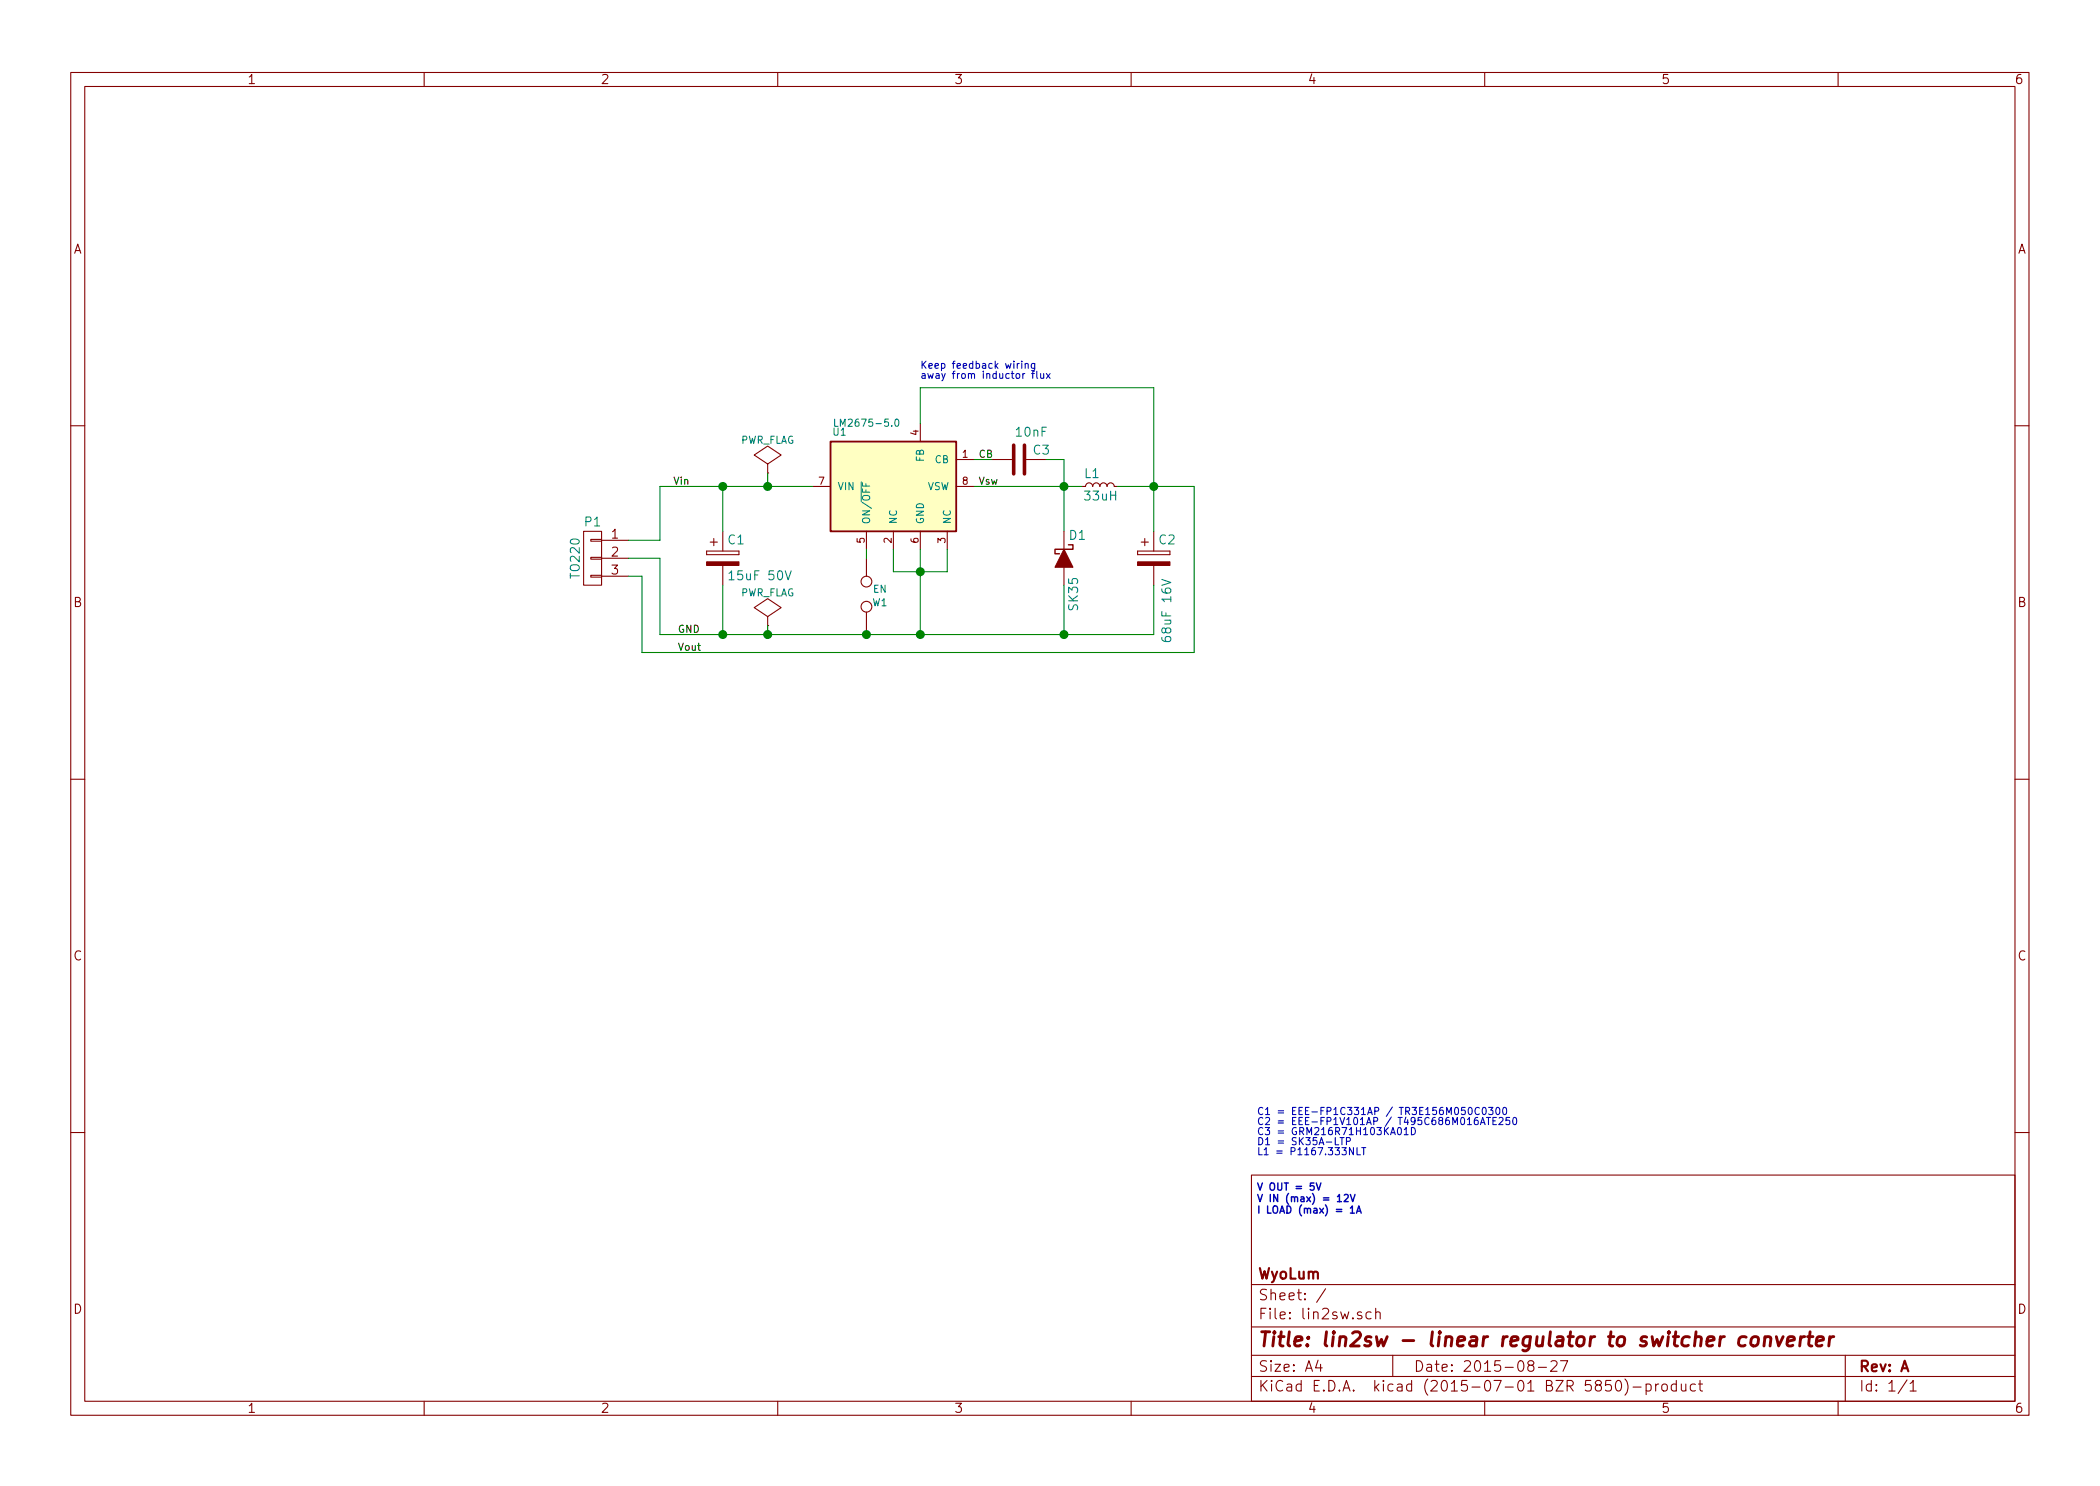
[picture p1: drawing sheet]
EESchema Schematic File Version 2
LIBS:lin2sw
LIBS:power
LIBS:lin2sw-cache
EELAYER 25 0
EELAYER END
$Descr A4 11693 8268
encoding utf-8
Sheet 1 1
Title "lin2sw - linear regulator to switcher converter"
Date "2015-08-27"
Rev "A"
Comp "WyoLum"
Comment1 ""
Comment2 ""
Comment3 ""
Comment4 ""
$EndDescr
$Comp
L LM2675-5.0 U1
U 1 1
P 4975 2700
F 0 "U1" H 4675 3000 40  0000 C CNN
F 1 "LM2675-5.0" H 4825 3050 40  0000 C CNN
F 2 "lin2sw:SO-8" H 4975 2700 40  0001 C CIN
F 3 "" H 4975 2700 60  0000 C CNN
	1    4975 2700
	1    0    0    -1  
$EndComp
$Comp
L CP C1
U 1 1
P 4025 3100
F 0 "C1" H 4050 3200 50  0000 L CNN
F 1 "15uF 50V" H 4050 3000 50  0000 L CNN
F 2 "lin2sw:C_2917_HandSoldering" H 4063 2950 30  0001 C CNN
F 3 "" H 4025 3100 60  0000 C CNN
	1    4025 3100
	1    0    0    -1  
$EndComp
$Comp
L CP C2
U 1 1
P 6425 3100
F 0 "C2" H 6450 3200 50  0000 L CNN
F 1 "68uF 16V" V 6500 2625 50  0000 L CNN
F 2 "lin2sw:C_2312_HandSoldering" H 6463 2950 30  0001 C CNN
F 3 "" H 6425 3100 60  0000 C CNN
	1    6425 3100
	1    0    0    -1  
$EndComp
$Comp
L L_Small L1
U 1 1
P 6125 2700
F 0 "L1" V 6200 2700 50  0000 L CNN
F 1 "33uH" V 6075 2600 50  0000 L CNN
F 2 "lin2sw:Choke_SMD_Pulse-PE1167" H 6125 2700 60  0001 C CNN
F 3 "" H 6125 2700 60  0000 C CNN
	1    6125 2700
	0    -1   -1   0   
$EndComp
$Comp
L C C3
U 1 1
P 5675 2550
F 0 "C3" V 5625 2625 50  0000 L CNN
F 1 "10nF" V 5525 2525 50  0000 L CNN
F 2 "lin2sw:C_0805_HandSoldering" H 5713 2400 30  0001 C CNN
F 3 "" H 5675 2550 60  0000 C CNN
	1    5675 2550
	0    1    1    0   
$EndComp
$Comp
L D_Schottky D1
U 1 1
P 5925 3100
F 0 "D1" V 5800 3175 50  0000 C CNN
F 1 "SK35" H 6125 3150 50  0000 C CNN
F 2 "lin2sw:Diode-SMA_Handsoldering" H 5925 3100 60  0001 C CNN
F 3 "" H 5925 3100 60  0000 C CNN
	1    5925 3100
	0    1    1    0   
$EndComp
Wire Wire Line
	5425 2700 6025 2700
Wire Wire Line
	5425 2550 5525 2550
Wire Wire Line
	5825 2550 5925 2550
Wire Wire Line
	5925 2550 5925 2950
Connection ~ 5925 2700
Wire Wire Line
	6425 2150 6425 2950
Wire Wire Line
	6225 2700 6650 2700
Wire Wire Line
	4025 2950 4025 2700
Wire Wire Line
	3675 2700 4525 2700
Wire Wire Line
	4025 3250 4025 3525
Wire Wire Line
	3675 3525 6425 3525
Wire Wire Line
	6425 3525 6425 3250
Wire Wire Line
	5925 3250 5925 3525
Connection ~ 5925 3525
Wire Wire Line
	5125 3050 5125 3525
Connection ~ 5125 3525
Wire Wire Line
	6425 2150 5125 2150
Wire Wire Line
	5125 2150 5125 2350
Connection ~ 6425 2700
$Comp
L CONN_01X03 P1
U 1 1
P 3300 3100
F 0 "P1" H 3300 3300 50  0000 C CNN
F 1 "TO220" V 3400 3100 50  0000 C CNN
F 2 "lin2sw:Pin_Header_Straight_1x03" H 3300 3100 60  0001 C CNN
F 3 "" H 3300 3100 60  0000 C CNN
	1    3300 3100
	-1   0    0    -1  
$EndComp
Wire Wire Line
	3500 3000 3675 3000
Wire Wire Line
	3675 3000 3675 2700
Connection ~ 4025 2700
Wire Wire Line
	3500 3100 3675 3100
Wire Wire Line
	3675 3100 3675 3525
Connection ~ 4025 3525
Wire Wire Line
	3500 3200 3575 3200
Wire Wire Line
	3575 3200 3575 3625
Wire Wire Line
	3575 3625 6650 3625
Wire Wire Line
	6650 3625 6650 2700
Text Label 3750 2700 0    40   ~ 0
Vin
Text Label 3775 3525 0    40   ~ 0
GND
Text Label 3775 3625 0    40   ~ 0
Vout
Text Label 5450 2700 0    40   ~ 0
Vsw
Text Label 5450 2550 0    40   ~ 0
CB
Text Notes 5125 2100 0    40   ~ 0
Keep feedback wiring\naway from inductor flux
Text Notes 7000 6750 0    40   ~ 8
V OUT = 5V\nV IN (max) = 12V\nI LOAD (max) = 1A
$Comp
L TEST W1
U 1 1
P 4825 3300
F 0 "W1" V 4875 3375 40  0000 C CNN
F 1 "EN" V 4800 3375 40  0000 C CNN
F 2 "lin2sw:R_0805_HandSoldering" H 4825 3300 60  0001 C CNN
F 3 "" H 4825 3300 60  0000 C CNN
	1    4825 3300
	0    1    1    0   
$EndComp
Wire Wire Line
	4825 3100 4825 3050
Wire Wire Line
	4825 3500 4825 3525
Connection ~ 4825 3525
$Comp
L PWR_FLAG #FLG01
U 1 1
P 4275 2625
F 0 "#FLG01" H 4275 2720 50  0001 C CNN
F 1 "PWR_FLAG" H 4275 2805 40  0000 C CNN
F 2 "" H 4275 2625 60  0000 C CNN
F 3 "" H 4275 2625 60  0000 C CNN
	1    4275 2625
	1    0    0    -1  
$EndComp
$Comp
L PWR_FLAG #FLG02
U 1 1
P 4275 3475
F 0 "#FLG02" H 4275 3570 50  0001 C CNN
F 1 "PWR_FLAG" H 4275 3655 40  0000 C CNN
F 2 "" H 4275 3475 60  0000 C CNN
F 3 "" H 4275 3475 60  0000 C CNN
	1    4275 3475
	1    0    0    -1  
$EndComp
Wire Wire Line
	4275 3475 4275 3525
Connection ~ 4275 3525
Wire Wire Line
	4275 2625 4275 2700
Connection ~ 4275 2700
Text Notes 7000 6425 0    40   ~ 0
C1 = EEE-FP1C331AP / TR3E156M050C0300\nC2 = EEE-FP1V101AP / T495C686M016ATE250\nC3 = GRM216R71H103KA01D\nD1 = SK35A-LTP\nL1 = P1167.333NLT
Wire Wire Line
	4975 3050 4975 3175
Wire Wire Line
	4975 3175 5275 3175
Connection ~ 5125 3175
Wire Wire Line
	5275 3175 5275 3050
$EndSCHEMATC
